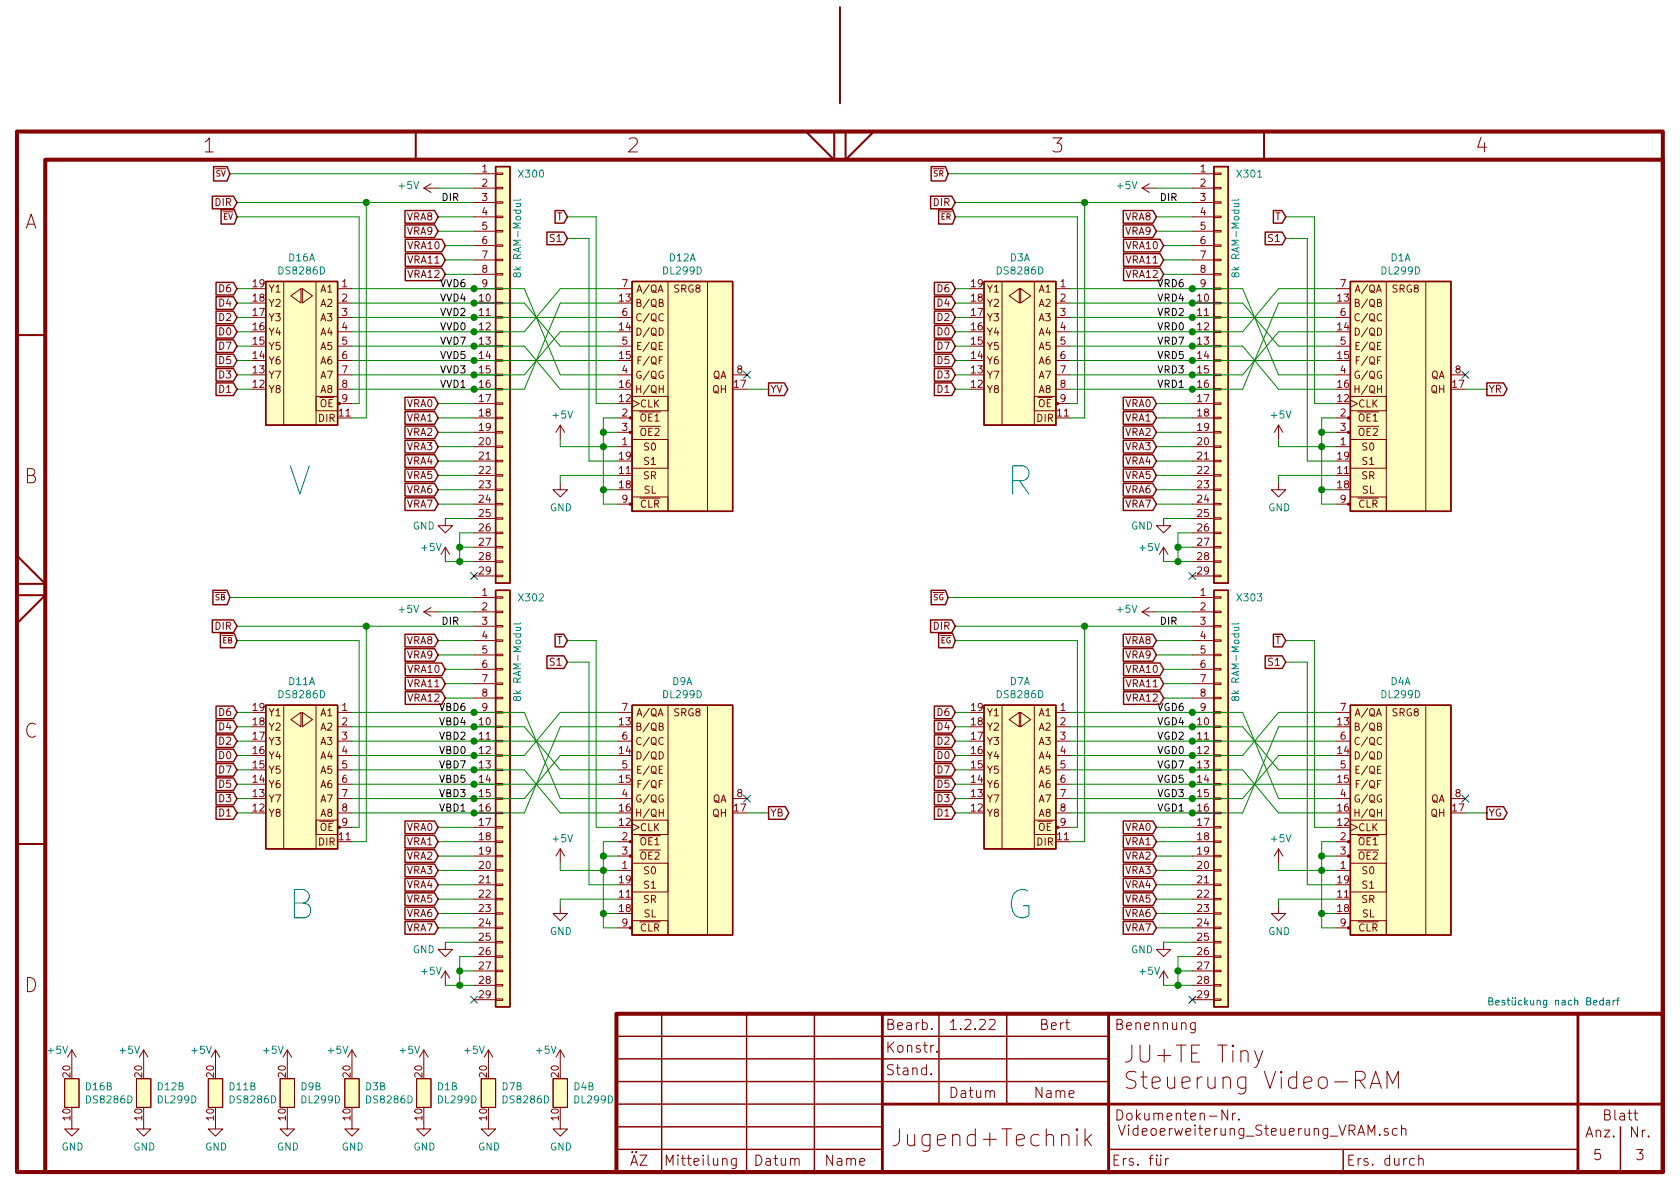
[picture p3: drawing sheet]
EESchema Schematic File Version 4
EELAYER 30 0
EELAYER END
$Descr A4 11693 8268
encoding utf-8
Sheet 3 5
Title "JU+TE Tiny\\nSteuerung Video-RAM"
Date "1.2.22"
Rev "3"
Comp "Jugend+Technik"
Comment1 "Bert"
Comment2 ""
Comment3 ""
Comment4 ""
$EndDescr
$Comp
L power:GND #PWR0238
U 1 1
P 500 7800
F 0 "#PWR0238" H 500 7550 50  0001 C CNN
F 1 "GND" H 505 7627 50  0000 C CNN
F 2 "" H 500 7800 50  0001 C CNN
F 3 "" H 500 7800 50  0001 C CNN
	1    500  7800
	1    0    0    -1  
$EndComp
$Comp
L power:GND #PWR0241
U 1 1
P 1000 7800
F 0 "#PWR0241" H 1000 7550 50  0001 C CNN
F 1 "GND" H 1005 7627 50  0000 C CNN
F 2 "" H 1000 7800 50  0001 C CNN
F 3 "" H 1000 7800 50  0001 C CNN
	1    1000 7800
	1    0    0    -1  
$EndComp
$Comp
L RFT_Digitalschaltkreise:DS8286D D16
U 1 1
P 2100 2350
F 0 "D16" H 2100 2917 50  0000 C CNN
F 1 "DS8286D" H 2100 2826 50  0000 C CNN
F 2 "Package_DIP:DIP-20_W7.62mm_Socket" H 2200 2150 50  0001 C CNN
F 3 "https://www-user.tu-chemnitz.de/~heha/basteln/Konsumg%C3%BCter/DDR-Halbleiter/ds8286.gif" H 2200 2150 50  0001 C CNN
	1    2100 2350
	-1   0    0    -1  
$EndComp
$Comp
L RFT_Digitalschaltkreise:DS8286D D16
U 2 1
P 500 7600
F 0 "D16" H 588 7646 50  0000 L CNN
F 1 "DS8286D" H 588 7555 50  0000 L CNN
F 2 "Package_DIP:DIP-20_W7.62mm_Socket" H 600 7400 50  0001 C CNN
F 3 "https://www-user.tu-chemnitz.de/~heha/basteln/Konsumg%C3%BCter/DDR-Halbleiter/ds8286.gif" H 600 7400 50  0001 C CNN
	2    500  7600
	1    0    0    -1  
$EndComp
$Comp
L RFT_Digitalschaltkreise:DL299D D12
U 1 1
P 4750 2750
F 0 "D12" H 4750 3717 50  0000 C CNN
F 1 "DL299D" H 4750 3626 50  0000 C CNN
F 2 "Package_DIP:DIP-20_W7.62mm_Socket" H 4850 2550 50  0001 C CNN
F 3 "https://www-user.tu-chemnitz.de/~heha/basteln/Konsumg%C3%BCter/DDR-Halbleiter/g.cgi?173" H 4850 2550 50  0001 C CNN
	1    4750 2750
	1    0    0    -1  
$EndComp
$Comp
L RFT_Digitalschaltkreise:DL299D D12
U 2 1
P 1000 7600
F 0 "D12" H 1088 7646 50  0000 L CNN
F 1 "DL299D" H 1088 7555 50  0000 L CNN
F 2 "Package_DIP:DIP-20_W7.62mm_Socket" H 1100 7400 50  0001 C CNN
F 3 "https://www-user.tu-chemnitz.de/~heha/basteln/Konsumg%C3%BCter/DDR-Halbleiter/g.cgi?173" H 1100 7400 50  0001 C CNN
	2    1000 7600
	1    0    0    -1  
$EndComp
$Comp
L Connector_Generic:Conn_01x29 X300
U 1 1
P 3500 2600
F 0 "X300" H 3600 4000 50  0000 L CNN
F 1 "8k RAM-Modul" V 3600 3550 50  0000 C CNN
F 2 "Connector_PinSocket_2.54mm:PinSocket_1x29_P2.54mm_Vertical" H 3500 2600 50  0001 C CNN
F 3 "~" H 3500 2600 50  0001 C CNN
	1    3500 2600
	1    0    0    -1  
$EndComp
$Comp
L power:GND #PWR0247
U 1 1
P 1500 7800
F 0 "#PWR0247" H 1500 7550 50  0001 C CNN
F 1 "GND" H 1505 7627 50  0000 C CNN
F 2 "" H 1500 7800 50  0001 C CNN
F 3 "" H 1500 7800 50  0001 C CNN
	1    1500 7800
	1    0    0    -1  
$EndComp
$Comp
L power:GND #PWR0250
U 1 1
P 2000 7800
F 0 "#PWR0250" H 2000 7550 50  0001 C CNN
F 1 "GND" H 2005 7627 50  0000 C CNN
F 2 "" H 2000 7800 50  0001 C CNN
F 3 "" H 2000 7800 50  0001 C CNN
	1    2000 7800
	1    0    0    -1  
$EndComp
$Comp
L RFT_Digitalschaltkreise:DS8286D D11
U 1 1
P 2100 5300
F 0 "D11" H 2100 5867 50  0000 C CNN
F 1 "DS8286D" H 2100 5776 50  0000 C CNN
F 2 "Package_DIP:DIP-20_W7.62mm_Socket" H 2200 5100 50  0001 C CNN
F 3 "https://www-user.tu-chemnitz.de/~heha/basteln/Konsumg%C3%BCter/DDR-Halbleiter/ds8286.gif" H 2200 5100 50  0001 C CNN
	1    2100 5300
	-1   0    0    -1  
$EndComp
$Comp
L RFT_Digitalschaltkreise:DS8286D D11
U 2 1
P 1500 7600
F 0 "D11" H 1588 7646 50  0000 L CNN
F 1 "DS8286D" H 1588 7555 50  0000 L CNN
F 2 "Package_DIP:DIP-20_W7.62mm_Socket" H 1600 7400 50  0001 C CNN
F 3 "https://www-user.tu-chemnitz.de/~heha/basteln/Konsumg%C3%BCter/DDR-Halbleiter/ds8286.gif" H 1600 7400 50  0001 C CNN
	2    1500 7600
	1    0    0    -1  
$EndComp
$Comp
L RFT_Digitalschaltkreise:DL299D D9
U 1 1
P 4750 5700
F 0 "D9" H 4750 6667 50  0000 C CNN
F 1 "DL299D" H 4750 6576 50  0000 C CNN
F 2 "Package_DIP:DIP-20_W7.62mm_Socket" H 4850 5500 50  0001 C CNN
F 3 "https://www-user.tu-chemnitz.de/~heha/basteln/Konsumg%C3%BCter/DDR-Halbleiter/g.cgi?173" H 4850 5500 50  0001 C CNN
	1    4750 5700
	1    0    0    -1  
$EndComp
$Comp
L RFT_Digitalschaltkreise:DL299D D9
U 2 1
P 2000 7600
F 0 "D9" H 2088 7646 50  0000 L CNN
F 1 "DL299D" H 2088 7555 50  0000 L CNN
F 2 "Package_DIP:DIP-20_W7.62mm_Socket" H 2100 7400 50  0001 C CNN
F 3 "https://www-user.tu-chemnitz.de/~heha/basteln/Konsumg%C3%BCter/DDR-Halbleiter/g.cgi?173" H 2100 7400 50  0001 C CNN
	2    2000 7600
	1    0    0    -1  
$EndComp
Text Label 3250 5250 2    50   ~ 0
VBD0
Text Label 3250 5650 2    50   ~ 0
VBD1
Text Label 3250 5150 2    50   ~ 0
VBD2
Text Label 3250 5550 2    50   ~ 0
VBD3
Text Label 3250 5050 2    50   ~ 0
VBD4
Text Label 3250 5450 2    50   ~ 0
VBD5
Text Label 3250 4950 2    50   ~ 0
VBD6
Text Label 3250 5350 2    50   ~ 0
VBD7
$Comp
L Connector_Generic:Conn_01x29 X302
U 1 1
P 3500 5550
F 0 "X302" H 3600 6950 50  0000 L CNN
F 1 "8k RAM-Modul" V 3600 6500 50  0000 C CNN
F 2 "Connector_PinSocket_2.54mm:PinSocket_1x29_P2.54mm_Vertical" H 3500 5550 50  0001 C CNN
F 3 "~" H 3500 5550 50  0001 C CNN
	1    3500 5550
	1    0    0    -1  
$EndComp
Text GLabel 1650 4450 0    39   Input ~ 0
~EB
Text GLabel 1600 4150 0    39   Input ~ 0
~SB
Text GLabel 5350 5650 2    50   Output ~ 0
YB
$Comp
L power:GND #PWR0256
U 1 1
P 2450 7800
F 0 "#PWR0256" H 2450 7550 50  0001 C CNN
F 1 "GND" H 2455 7627 50  0000 C CNN
F 2 "" H 2450 7800 50  0001 C CNN
F 3 "" H 2450 7800 50  0001 C CNN
	1    2450 7800
	1    0    0    -1  
$EndComp
$Comp
L power:GND #PWR0259
U 1 1
P 2950 7800
F 0 "#PWR0259" H 2950 7550 50  0001 C CNN
F 1 "GND" H 2955 7627 50  0000 C CNN
F 2 "" H 2950 7800 50  0001 C CNN
F 3 "" H 2950 7800 50  0001 C CNN
	1    2950 7800
	1    0    0    -1  
$EndComp
$Comp
L RFT_Digitalschaltkreise:DS8286D D3
U 1 1
P 7100 2350
F 0 "D3" H 7100 2917 50  0000 C CNN
F 1 "DS8286D" H 7100 2826 50  0000 C CNN
F 2 "Package_DIP:DIP-20_W7.62mm_Socket" H 7200 2150 50  0001 C CNN
F 3 "https://www-user.tu-chemnitz.de/~heha/basteln/Konsumg%C3%BCter/DDR-Halbleiter/ds8286.gif" H 7200 2150 50  0001 C CNN
	1    7100 2350
	-1   0    0    -1  
$EndComp
$Comp
L RFT_Digitalschaltkreise:DS8286D D3
U 2 1
P 2450 7600
F 0 "D3" H 2538 7646 50  0000 L CNN
F 1 "DS8286D" H 2538 7555 50  0000 L CNN
F 2 "Package_DIP:DIP-20_W7.62mm_Socket" H 2550 7400 50  0001 C CNN
F 3 "https://www-user.tu-chemnitz.de/~heha/basteln/Konsumg%C3%BCter/DDR-Halbleiter/ds8286.gif" H 2550 7400 50  0001 C CNN
	2    2450 7600
	1    0    0    -1  
$EndComp
$Comp
L RFT_Digitalschaltkreise:DL299D D1
U 1 1
P 9750 2750
F 0 "D1" H 9750 3717 50  0000 C CNN
F 1 "DL299D" H 9750 3626 50  0000 C CNN
F 2 "Package_DIP:DIP-20_W7.62mm_Socket" H 9850 2550 50  0001 C CNN
F 3 "https://www-user.tu-chemnitz.de/~heha/basteln/Konsumg%C3%BCter/DDR-Halbleiter/g.cgi?173" H 9850 2550 50  0001 C CNN
	1    9750 2750
	1    0    0    -1  
$EndComp
$Comp
L RFT_Digitalschaltkreise:DL299D D1
U 2 1
P 2950 7600
F 0 "D1" H 3038 7646 50  0000 L CNN
F 1 "DL299D" H 3038 7555 50  0000 L CNN
F 2 "Package_DIP:DIP-20_W7.62mm_Socket" H 3050 7400 50  0001 C CNN
F 3 "https://www-user.tu-chemnitz.de/~heha/basteln/Konsumg%C3%BCter/DDR-Halbleiter/g.cgi?173" H 3050 7400 50  0001 C CNN
	2    2950 7600
	1    0    0    -1  
$EndComp
Text Label 8250 2700 2    50   ~ 0
VRD1
Text Label 8250 2200 2    50   ~ 0
VRD2
Text Label 8250 2600 2    50   ~ 0
VRD3
Text Label 8250 2100 2    50   ~ 0
VRD4
Text Label 8250 2500 2    50   ~ 0
VRD5
Text Label 8250 2000 2    50   ~ 0
VRD6
Text Label 8250 2400 2    50   ~ 0
VRD7
$Comp
L Connector_Generic:Conn_01x29 X301
U 1 1
P 8500 2600
F 0 "X301" H 8600 4000 50  0000 L CNN
F 1 "8k RAM-Modul" V 8600 3550 50  0000 C CNN
F 2 "Connector_PinSocket_2.54mm:PinSocket_1x29_P2.54mm_Vertical" H 8500 2600 50  0001 C CNN
F 3 "~" H 8500 2600 50  0001 C CNN
	1    8500 2600
	1    0    0    -1  
$EndComp
$Comp
L power:GND #PWR0265
U 1 1
P 3400 7800
F 0 "#PWR0265" H 3400 7550 50  0001 C CNN
F 1 "GND" H 3405 7627 50  0000 C CNN
F 2 "" H 3400 7800 50  0001 C CNN
F 3 "" H 3400 7800 50  0001 C CNN
	1    3400 7800
	1    0    0    -1  
$EndComp
$Comp
L power:GND #PWR0268
U 1 1
P 3900 7800
F 0 "#PWR0268" H 3900 7550 50  0001 C CNN
F 1 "GND" H 3905 7627 50  0000 C CNN
F 2 "" H 3900 7800 50  0001 C CNN
F 3 "" H 3900 7800 50  0001 C CNN
	1    3900 7800
	1    0    0    -1  
$EndComp
$Comp
L RFT_Digitalschaltkreise:DS8286D D7
U 1 1
P 7100 5300
F 0 "D7" H 7100 5867 50  0000 C CNN
F 1 "DS8286D" H 7100 5776 50  0000 C CNN
F 2 "Package_DIP:DIP-20_W7.62mm_Socket" H 7200 5100 50  0001 C CNN
F 3 "https://www-user.tu-chemnitz.de/~heha/basteln/Konsumg%C3%BCter/DDR-Halbleiter/ds8286.gif" H 7200 5100 50  0001 C CNN
	1    7100 5300
	-1   0    0    -1  
$EndComp
$Comp
L RFT_Digitalschaltkreise:DS8286D D7
U 2 1
P 3400 7600
F 0 "D7" H 3488 7646 50  0000 L CNN
F 1 "DS8286D" H 3488 7555 50  0000 L CNN
F 2 "Package_DIP:DIP-20_W7.62mm_Socket" H 3500 7400 50  0001 C CNN
F 3 "https://www-user.tu-chemnitz.de/~heha/basteln/Konsumg%C3%BCter/DDR-Halbleiter/ds8286.gif" H 3500 7400 50  0001 C CNN
	2    3400 7600
	1    0    0    -1  
$EndComp
$Comp
L RFT_Digitalschaltkreise:DL299D D4
U 1 1
P 9750 5700
F 0 "D4" H 9750 6667 50  0000 C CNN
F 1 "DL299D" H 9750 6576 50  0000 C CNN
F 2 "Package_DIP:DIP-20_W7.62mm_Socket" H 9850 5500 50  0001 C CNN
F 3 "https://www-user.tu-chemnitz.de/~heha/basteln/Konsumg%C3%BCter/DDR-Halbleiter/g.cgi?173" H 9850 5500 50  0001 C CNN
	1    9750 5700
	1    0    0    -1  
$EndComp
$Comp
L RFT_Digitalschaltkreise:DL299D D4
U 2 1
P 3900 7600
F 0 "D4" H 3988 7646 50  0000 L CNN
F 1 "DL299D" H 3988 7555 50  0000 L CNN
F 2 "Package_DIP:DIP-20_W7.62mm_Socket" H 4000 7400 50  0001 C CNN
F 3 "https://www-user.tu-chemnitz.de/~heha/basteln/Konsumg%C3%BCter/DDR-Halbleiter/g.cgi?173" H 4000 7400 50  0001 C CNN
	2    3900 7600
	1    0    0    -1  
$EndComp
$Comp
L Connector_Generic:Conn_01x29 X303
U 1 1
P 8500 5550
F 0 "X303" H 8600 6950 50  0000 L CNN
F 1 "8k RAM-Modul" V 8600 6500 50  0000 C CNN
F 2 "Connector_PinSocket_2.54mm:PinSocket_1x29_P2.54mm_Vertical" H 8500 5550 50  0001 C CNN
F 3 "~" H 8500 5550 50  0001 C CNN
	1    8500 5550
	1    0    0    -1  
$EndComp
Text Notes 2000 6400 0    197  ~ 0
B
Text Notes 7000 6400 0    197  ~ 0
G
Text Notes 7000 3450 0    197  ~ 0
R
Text Label 8250 2300 2    50   ~ 0
VRD0
Wire Wire Line
	1650 2700 1750 2700
Connection ~ 4200 3100
$Comp
L power:GND #PWR0102
U 1 1
P 3900 3350
F 0 "#PWR0102" H 3900 3100 50  0001 C CNN
F 1 "GND" H 3905 3177 50  0000 C CNN
F 2 "" H 3900 3350 50  0001 C CNN
F 3 "" H 3900 3350 50  0001 C CNN
	1    3900 3350
	1    0    0    -1  
$EndComp
Wire Wire Line
	3900 3050 3900 3100
Wire Wire Line
	3900 3100 4200 3100
Wire Wire Line
	3900 3300 3900 3350
Wire Wire Line
	3300 3900 3200 3900
Wire Wire Line
	3100 3600 3300 3600
Text Label 3250 2300 2    50   ~ 0
VVD0
Text Label 3250 2700 2    50   ~ 0
VVD1
Text Label 3250 2200 2    50   ~ 0
VVD2
Text Label 3250 2600 2    50   ~ 0
VVD3
Text Label 3250 2100 2    50   ~ 0
VVD4
Text Label 3250 2500 2    50   ~ 0
VVD5
Text Label 3250 2000 2    50   ~ 0
VVD6
Text Label 3250 2400 2    50   ~ 0
VVD7
NoConn ~ 3300 4000
Wire Wire Line
	3300 3700 3200 3700
Wire Wire Line
	3200 3700 3200 3800
Connection ~ 3200 3900
Wire Wire Line
	3300 3800 3200 3800
Connection ~ 3200 3800
Wire Wire Line
	3200 3800 3200 3900
Wire Wire Line
	2500 2800 2450 2800
Wire Wire Line
	2450 2900 2550 2900
Wire Wire Line
	3050 1300 3300 1300
NoConn ~ 5200 2600
Text GLabel 3950 1650 0    50   Input ~ 0
S1
$Comp
L power:GND #PWR0104
U 1 1
P 3100 3600
F 0 "#PWR0104" H 3100 3350 50  0001 C CNN
F 1 "GND" H 3250 3550 50  0000 C CNN
F 2 "" H 3100 3600 50  0001 C CNN
F 3 "" H 3100 3600 50  0001 C CNN
	1    3100 3600
	-1   0    0    -1  
$EndComp
Text GLabel 1650 2700 0    50   Input ~ 0
D1
Text GLabel 1650 2600 0    50   Input ~ 0
D3
Text GLabel 1650 2300 0    50   Input ~ 0
D0
Text GLabel 1650 2200 0    50   Input ~ 0
D2
Text GLabel 1650 2100 0    50   Input ~ 0
D4
Text GLabel 1650 2000 0    50   Input ~ 0
D6
Text GLabel 1650 2500 0    50   Input ~ 0
D5
Text GLabel 1650 2400 0    50   Input ~ 0
D7
Wire Wire Line
	1650 2600 1750 2600
Wire Wire Line
	1650 2500 1750 2500
Wire Wire Line
	1650 2400 1750 2400
Wire Wire Line
	1650 2300 1750 2300
Wire Wire Line
	1750 2200 1650 2200
Wire Wire Line
	1650 2100 1750 2100
Wire Wire Line
	1650 2000 1750 2000
Text GLabel 1650 1500 0    39   Input ~ 0
~EV
Wire Wire Line
	1650 1500 2500 1500
Wire Wire Line
	2500 1500 2500 2800
Text GLabel 3050 3500 0    50   Input ~ 0
VRA7
Text GLabel 3050 3400 0    50   Input ~ 0
VRA6
Text GLabel 3050 3300 0    50   Input ~ 0
VRA5
Text GLabel 3050 3200 0    50   Input ~ 0
VRA4
Text GLabel 3050 3100 0    50   Input ~ 0
VRA3
Text GLabel 3050 3000 0    50   Input ~ 0
VRA2
Text GLabel 3050 2900 0    50   Input ~ 0
VRA1
Text GLabel 3050 2800 0    50   Input ~ 0
VRA0
Wire Wire Line
	3050 2800 3300 2800
Wire Wire Line
	3300 2900 3050 2900
Wire Wire Line
	3050 3000 3300 3000
Wire Wire Line
	3300 3300 3050 3300
Wire Wire Line
	3050 3400 3300 3400
Wire Wire Line
	3300 3500 3050 3500
Text GLabel 3100 1900 0    50   Input ~ 0
VRA12
Text GLabel 3100 1800 0    50   Input ~ 0
VRA11
Text GLabel 3100 1700 0    50   Input ~ 0
VRA10
Text GLabel 3050 1600 0    50   Input ~ 0
VRA9
Text GLabel 3050 1500 0    50   Input ~ 0
VRA8
Wire Wire Line
	3100 1900 3300 1900
Wire Wire Line
	3100 1700 3300 1700
Wire Wire Line
	3300 1600 3050 1600
Wire Wire Line
	3050 1500 3300 1500
Text GLabel 1600 1200 0    39   Input ~ 0
~SV
Text GLabel 1650 1400 0    50   Input ~ 0
DIR
Wire Wire Line
	1650 1400 2550 1400
Wire Wire Line
	3100 3900 3200 3900
Wire Wire Line
	3100 1800 3300 1800
Text Label 3200 1400 2    50   ~ 0
DIR
Text GLabel 5350 2700 2    50   Output ~ 0
YV
Wire Wire Line
	2550 1400 3300 1400
Text Notes 2000 3450 0    197  ~ 0
V
Wire Wire Line
	3300 3100 3050 3100
Wire Wire Line
	4200 2900 4200 3000
Wire Wire Line
	4200 3000 4200 3100
Connection ~ 4200 3000
Wire Wire Line
	4200 3100 4200 3400
Wire Wire Line
	4200 3400 4200 3500
Connection ~ 4200 3400
Wire Wire Line
	5200 2700 5350 2700
Wire Wire Line
	3050 3200 3300 3200
Wire Wire Line
	4300 2900 4200 2900
Wire Wire Line
	4200 3100 4300 3100
Wire Wire Line
	4300 3000 4200 3000
Wire Wire Line
	4200 3400 4300 3400
Wire Wire Line
	4200 3500 4300 3500
Wire Wire Line
	4300 3300 3900 3300
Wire Wire Line
	3900 2000 4300 2000
Wire Wire Line
	3900 2100 4300 2100
Wire Wire Line
	3900 2300 4300 2300
Wire Wire Line
	3900 2400 4300 2400
Wire Wire Line
	3900 2700 4300 2700
Wire Wire Line
	3900 2600 4300 2600
Wire Wire Line
	4150 2800 4300 2800
Connection ~ 2550 1400
Wire Wire Line
	2550 1400 2550 2900
Text GLabel 3950 1500 0    50   Input ~ 0
T
Wire Wire Line
	3950 1500 4150 1500
Wire Wire Line
	4100 3200 4100 1650
Wire Wire Line
	4100 1650 3950 1650
Wire Wire Line
	4100 3200 4300 3200
Connection ~ 3300 2100
Wire Wire Line
	3300 2100 3650 2100
Connection ~ 3300 2200
Connection ~ 3300 2300
Wire Wire Line
	3300 2300 3650 2300
Connection ~ 3300 2400
Wire Wire Line
	3300 2400 3650 2400
Connection ~ 3300 2500
Wire Wire Line
	3300 2700 3650 2700
Connection ~ 3300 2000
Wire Wire Line
	3300 2000 3650 2000
Wire Wire Line
	1600 1200 3300 1200
Wire Wire Line
	4150 2800 4150 1500
Wire Wire Line
	1650 5650 1750 5650
Connection ~ 4200 6050
$Comp
L power:GND #PWR0107
U 1 1
P 3900 6300
F 0 "#PWR0107" H 3900 6050 50  0001 C CNN
F 1 "GND" H 3905 6127 50  0000 C CNN
F 2 "" H 3900 6300 50  0001 C CNN
F 3 "" H 3900 6300 50  0001 C CNN
	1    3900 6300
	1    0    0    -1  
$EndComp
Wire Wire Line
	3900 6000 3900 6050
Wire Wire Line
	3900 6050 4200 6050
Wire Wire Line
	3900 6250 3900 6300
Wire Wire Line
	3300 6850 3200 6850
Wire Wire Line
	3100 6550 3300 6550
NoConn ~ 3300 6950
Wire Wire Line
	3300 6650 3200 6650
Wire Wire Line
	3200 6650 3200 6750
Connection ~ 3200 6850
Wire Wire Line
	3300 6750 3200 6750
Connection ~ 3200 6750
Wire Wire Line
	3200 6750 3200 6850
Wire Wire Line
	2500 5750 2450 5750
Wire Wire Line
	2450 5850 2550 5850
Wire Wire Line
	3050 4250 3300 4250
NoConn ~ 5200 5550
Text GLabel 3950 4600 0    50   Input ~ 0
S1
$Comp
L power:GND #PWR0109
U 1 1
P 3100 6550
F 0 "#PWR0109" H 3100 6300 50  0001 C CNN
F 1 "GND" H 3250 6500 50  0000 C CNN
F 2 "" H 3100 6550 50  0001 C CNN
F 3 "" H 3100 6550 50  0001 C CNN
	1    3100 6550
	-1   0    0    -1  
$EndComp
Text GLabel 1650 5650 0    50   Input ~ 0
D1
Text GLabel 1650 5550 0    50   Input ~ 0
D3
Text GLabel 1650 5250 0    50   Input ~ 0
D0
Text GLabel 1650 5150 0    50   Input ~ 0
D2
Text GLabel 1650 5050 0    50   Input ~ 0
D4
Text GLabel 1650 4950 0    50   Input ~ 0
D6
Text GLabel 1650 5450 0    50   Input ~ 0
D5
Text GLabel 1650 5350 0    50   Input ~ 0
D7
Wire Wire Line
	1650 5550 1750 5550
Wire Wire Line
	1650 5450 1750 5450
Wire Wire Line
	1650 5350 1750 5350
Wire Wire Line
	1650 5250 1750 5250
Wire Wire Line
	1750 5150 1650 5150
Wire Wire Line
	1650 5050 1750 5050
Wire Wire Line
	1650 4950 1750 4950
Wire Wire Line
	1650 4450 2500 4450
Wire Wire Line
	2500 4450 2500 5750
Text GLabel 3050 6450 0    50   Input ~ 0
VRA7
Text GLabel 3050 6350 0    50   Input ~ 0
VRA6
Text GLabel 3050 6250 0    50   Input ~ 0
VRA5
Text GLabel 3050 6150 0    50   Input ~ 0
VRA4
Text GLabel 3050 6050 0    50   Input ~ 0
VRA3
Text GLabel 3050 5950 0    50   Input ~ 0
VRA2
Text GLabel 3050 5850 0    50   Input ~ 0
VRA1
Text GLabel 3050 5750 0    50   Input ~ 0
VRA0
Wire Wire Line
	3050 5750 3300 5750
Wire Wire Line
	3300 5850 3050 5850
Wire Wire Line
	3050 5950 3300 5950
Wire Wire Line
	3300 6250 3050 6250
Wire Wire Line
	3050 6350 3300 6350
Wire Wire Line
	3300 6450 3050 6450
Text GLabel 3100 4850 0    50   Input ~ 0
VRA12
Text GLabel 3100 4750 0    50   Input ~ 0
VRA11
Text GLabel 3100 4650 0    50   Input ~ 0
VRA10
Text GLabel 3050 4550 0    50   Input ~ 0
VRA9
Text GLabel 3050 4450 0    50   Input ~ 0
VRA8
Wire Wire Line
	3100 4850 3300 4850
Wire Wire Line
	3100 4650 3300 4650
Wire Wire Line
	3300 4550 3050 4550
Wire Wire Line
	3050 4450 3300 4450
Text GLabel 1650 4350 0    50   Input ~ 0
DIR
Wire Wire Line
	1650 4350 2550 4350
Wire Wire Line
	3100 6850 3200 6850
Wire Wire Line
	3100 4750 3300 4750
Text Label 3200 4350 2    50   ~ 0
DIR
Wire Wire Line
	2550 4350 3300 4350
Wire Wire Line
	3300 6050 3050 6050
Wire Wire Line
	4200 5850 4200 5950
Wire Wire Line
	4200 5950 4200 6050
Connection ~ 4200 5950
Wire Wire Line
	4200 6050 4200 6350
Wire Wire Line
	4200 6350 4200 6450
Connection ~ 4200 6350
Wire Wire Line
	5200 5650 5350 5650
Wire Wire Line
	3050 6150 3300 6150
Wire Wire Line
	4300 5850 4200 5850
Wire Wire Line
	4200 6050 4300 6050
Wire Wire Line
	4300 5950 4200 5950
Wire Wire Line
	4200 6350 4300 6350
Wire Wire Line
	4200 6450 4300 6450
Wire Wire Line
	4300 6250 3900 6250
Wire Wire Line
	3900 4950 4300 4950
Wire Wire Line
	3900 5050 4300 5050
Wire Wire Line
	3900 5250 4300 5250
Wire Wire Line
	3900 5350 4300 5350
Wire Wire Line
	3900 5650 4300 5650
Wire Wire Line
	3900 5550 4300 5550
Wire Wire Line
	4150 5750 4300 5750
Connection ~ 2550 4350
Wire Wire Line
	2550 4350 2550 5850
Text GLabel 3950 4450 0    50   Input ~ 0
T
Wire Wire Line
	3950 4450 4150 4450
Wire Wire Line
	4100 6150 4100 4600
Wire Wire Line
	4100 4600 3950 4600
Wire Wire Line
	4100 6150 4300 6150
Wire Wire Line
	1600 4150 3300 4150
Wire Wire Line
	4150 5750 4150 4450
Connection ~ 3300 5050
Wire Wire Line
	3300 5050 3650 5050
Connection ~ 3300 5150
Connection ~ 3300 5250
Wire Wire Line
	3300 5250 3650 5250
Connection ~ 3300 5350
Wire Wire Line
	3300 5350 3650 5350
Connection ~ 3300 5450
Connection ~ 3300 5550
Wire Wire Line
	3300 5550 3650 5550
Connection ~ 3300 5650
Wire Wire Line
	3300 5650 3650 5650
Connection ~ 3300 4950
Wire Wire Line
	3300 4950 3650 4950
Text GLabel 6650 4450 0    39   Input ~ 0
~EG
Text GLabel 6600 4150 0    39   Input ~ 0
~SG
Text GLabel 10350 5650 2    50   Output ~ 0
YG
Wire Wire Line
	6650 5650 6750 5650
Connection ~ 9200 6050
$Comp
L power:GND #PWR0112
U 1 1
P 8900 6300
F 0 "#PWR0112" H 8900 6050 50  0001 C CNN
F 1 "GND" H 8905 6127 50  0000 C CNN
F 2 "" H 8900 6300 50  0001 C CNN
F 3 "" H 8900 6300 50  0001 C CNN
	1    8900 6300
	1    0    0    -1  
$EndComp
Wire Wire Line
	8900 6000 8900 6050
Wire Wire Line
	8900 6050 9200 6050
Wire Wire Line
	8900 6250 8900 6300
Wire Wire Line
	8300 6850 8200 6850
Wire Wire Line
	8100 6550 8300 6550
NoConn ~ 8300 6950
Wire Wire Line
	8300 6650 8200 6650
Wire Wire Line
	8200 6650 8200 6750
Connection ~ 8200 6850
Wire Wire Line
	8300 6750 8200 6750
Connection ~ 8200 6750
Wire Wire Line
	8200 6750 8200 6850
Wire Wire Line
	7500 5750 7450 5750
Wire Wire Line
	7450 5850 7550 5850
Wire Wire Line
	8050 4250 8300 4250
NoConn ~ 10200 5550
Text GLabel 8950 4600 0    50   Input ~ 0
S1
$Comp
L power:GND #PWR0114
U 1 1
P 8100 6550
F 0 "#PWR0114" H 8100 6300 50  0001 C CNN
F 1 "GND" H 8250 6500 50  0000 C CNN
F 2 "" H 8100 6550 50  0001 C CNN
F 3 "" H 8100 6550 50  0001 C CNN
	1    8100 6550
	-1   0    0    -1  
$EndComp
Text GLabel 6650 5650 0    50   Input ~ 0
D1
Text GLabel 6650 5550 0    50   Input ~ 0
D3
Text GLabel 6650 5250 0    50   Input ~ 0
D0
Text GLabel 6650 5150 0    50   Input ~ 0
D2
Text GLabel 6650 5050 0    50   Input ~ 0
D4
Text GLabel 6650 4950 0    50   Input ~ 0
D6
Text GLabel 6650 5450 0    50   Input ~ 0
D5
Text GLabel 6650 5350 0    50   Input ~ 0
D7
Wire Wire Line
	6650 5550 6750 5550
Wire Wire Line
	6650 5450 6750 5450
Wire Wire Line
	6650 5350 6750 5350
Wire Wire Line
	6650 5250 6750 5250
Wire Wire Line
	6750 5150 6650 5150
Wire Wire Line
	6650 5050 6750 5050
Wire Wire Line
	6650 4950 6750 4950
Wire Wire Line
	6650 4450 7500 4450
Wire Wire Line
	7500 4450 7500 5750
Text GLabel 8050 6450 0    50   Input ~ 0
VRA7
Text GLabel 8050 6350 0    50   Input ~ 0
VRA6
Text GLabel 8050 6250 0    50   Input ~ 0
VRA5
Text GLabel 8050 6150 0    50   Input ~ 0
VRA4
Text GLabel 8050 6050 0    50   Input ~ 0
VRA3
Text GLabel 8050 5950 0    50   Input ~ 0
VRA2
Text GLabel 8050 5850 0    50   Input ~ 0
VRA1
Text GLabel 8050 5750 0    50   Input ~ 0
VRA0
Wire Wire Line
	8050 5750 8300 5750
Wire Wire Line
	8300 5850 8050 5850
Wire Wire Line
	8050 5950 8300 5950
Wire Wire Line
	8300 6250 8050 6250
Wire Wire Line
	8050 6350 8300 6350
Wire Wire Line
	8300 6450 8050 6450
Text GLabel 8100 4850 0    50   Input ~ 0
VRA12
Text GLabel 8100 4750 0    50   Input ~ 0
VRA11
Text GLabel 8100 4650 0    50   Input ~ 0
VRA10
Text GLabel 8050 4550 0    50   Input ~ 0
VRA9
Text GLabel 8050 4450 0    50   Input ~ 0
VRA8
Wire Wire Line
	8100 4850 8300 4850
Wire Wire Line
	8100 4650 8300 4650
Wire Wire Line
	8300 4550 8050 4550
Wire Wire Line
	8050 4450 8300 4450
Text GLabel 6650 4350 0    50   Input ~ 0
DIR
Wire Wire Line
	6650 4350 7550 4350
Wire Wire Line
	8100 6850 8200 6850
Wire Wire Line
	8100 4750 8300 4750
Text Label 8200 4350 2    50   ~ 0
DIR
Wire Wire Line
	7550 4350 8300 4350
Wire Wire Line
	8300 6050 8050 6050
Wire Wire Line
	9200 5850 9200 5950
Wire Wire Line
	9200 5950 9200 6050
Connection ~ 9200 5950
Wire Wire Line
	9200 6050 9200 6350
Wire Wire Line
	9200 6350 9200 6450
Connection ~ 9200 6350
Wire Wire Line
	10200 5650 10350 5650
Wire Wire Line
	8050 6150 8300 6150
Wire Wire Line
	9300 5850 9200 5850
Wire Wire Line
	9200 6050 9300 6050
Wire Wire Line
	9300 5950 9200 5950
Wire Wire Line
	9200 6350 9300 6350
Wire Wire Line
	9200 6450 9300 6450
Wire Wire Line
	9300 6250 8900 6250
Wire Wire Line
	8900 4950 9300 4950
Wire Wire Line
	8900 5050 9300 5050
Wire Wire Line
	8900 5250 9300 5250
Wire Wire Line
	8900 5350 9300 5350
Wire Wire Line
	8900 5650 9300 5650
Wire Wire Line
	8900 5550 9300 5550
Wire Wire Line
	9150 5750 9300 5750
Connection ~ 7550 4350
Wire Wire Line
	7550 4350 7550 5850
Text GLabel 8950 4450 0    50   Input ~ 0
T
Wire Wire Line
	8950 4450 9150 4450
Wire Wire Line
	9100 6150 9100 4600
Wire Wire Line
	9100 4600 8950 4600
Wire Wire Line
	9100 6150 9300 6150
Wire Wire Line
	6600 4150 8300 4150
Wire Wire Line
	9150 5750 9150 4450
Connection ~ 8300 5050
Wire Wire Line
	8300 5050 8650 5050
Connection ~ 8300 5150
Connection ~ 8300 5250
Wire Wire Line
	8300 5250 8650 5250
Connection ~ 8300 5350
Wire Wire Line
	8300 5350 8650 5350
Connection ~ 8300 5550
Wire Wire Line
	8300 5550 8650 5550
Connection ~ 8300 5650
Wire Wire Line
	8300 5650 8650 5650
Connection ~ 8300 4950
Wire Wire Line
	8300 4950 8650 4950
Text Label 8250 5350 2    50   ~ 0
VGD7
Text Label 8250 4950 2    50   ~ 0
VGD6
Text Label 8250 5450 2    50   ~ 0
VGD5
Text Label 8250 5050 2    50   ~ 0
VGD4
Text Label 8250 5550 2    50   ~ 0
VGD3
Text Label 8250 5150 2    50   ~ 0
VGD2
Text Label 8250 5650 2    50   ~ 0
VGD1
Text Label 8250 5250 2    50   ~ 0
VGD0
Text GLabel 6650 1500 0    39   Input ~ 0
~ER
Text GLabel 10350 2700 2    50   Output ~ 0
YR
Wire Wire Line
	6650 2700 6750 2700
Connection ~ 9200 3100
$Comp
L power:GND #PWR0117
U 1 1
P 8900 3350
F 0 "#PWR0117" H 8900 3100 50  0001 C CNN
F 1 "GND" H 8905 3177 50  0000 C CNN
F 2 "" H 8900 3350 50  0001 C CNN
F 3 "" H 8900 3350 50  0001 C CNN
	1    8900 3350
	1    0    0    -1  
$EndComp
Wire Wire Line
	8900 3050 8900 3100
Wire Wire Line
	8900 3100 9200 3100
Wire Wire Line
	8900 3300 8900 3350
Wire Wire Line
	8300 3900 8200 3900
Wire Wire Line
	8100 3600 8300 3600
NoConn ~ 8300 4000
Wire Wire Line
	8300 3700 8200 3700
Wire Wire Line
	8200 3700 8200 3800
Connection ~ 8200 3900
Wire Wire Line
	8300 3800 8200 3800
Connection ~ 8200 3800
Wire Wire Line
	8200 3800 8200 3900
Wire Wire Line
	7500 2800 7450 2800
Wire Wire Line
	7450 2900 7550 2900
Wire Wire Line
	8050 1300 8300 1300
NoConn ~ 10200 2600
Text GLabel 8950 1650 0    50   Input ~ 0
S1
$Comp
L power:GND #PWR0119
U 1 1
P 8100 3600
F 0 "#PWR0119" H 8100 3350 50  0001 C CNN
F 1 "GND" H 8250 3550 50  0000 C CNN
F 2 "" H 8100 3600 50  0001 C CNN
F 3 "" H 8100 3600 50  0001 C CNN
	1    8100 3600
	-1   0    0    -1  
$EndComp
Text GLabel 6650 2700 0    50   Input ~ 0
D1
Text GLabel 6650 2600 0    50   Input ~ 0
D3
Text GLabel 6650 2300 0    50   Input ~ 0
D0
Text GLabel 6650 2200 0    50   Input ~ 0
D2
Text GLabel 6650 2100 0    50   Input ~ 0
D4
Text GLabel 6650 2000 0    50   Input ~ 0
D6
Text GLabel 6650 2500 0    50   Input ~ 0
D5
Text GLabel 6650 2400 0    50   Input ~ 0
D7
Wire Wire Line
	6650 2600 6750 2600
Wire Wire Line
	6650 2500 6750 2500
Wire Wire Line
	6650 2400 6750 2400
Wire Wire Line
	6650 2300 6750 2300
Wire Wire Line
	6750 2200 6650 2200
Wire Wire Line
	6650 2100 6750 2100
Wire Wire Line
	6650 2000 6750 2000
Wire Wire Line
	6650 1500 7500 1500
Wire Wire Line
	7500 1500 7500 2800
Text GLabel 8050 3500 0    50   Input ~ 0
VRA7
Text GLabel 8050 3400 0    50   Input ~ 0
VRA6
Text GLabel 8050 3300 0    50   Input ~ 0
VRA5
Text GLabel 8050 3200 0    50   Input ~ 0
VRA4
Text GLabel 8050 3100 0    50   Input ~ 0
VRA3
Text GLabel 8050 3000 0    50   Input ~ 0
VRA2
Text GLabel 8050 2900 0    50   Input ~ 0
VRA1
Text GLabel 8050 2800 0    50   Input ~ 0
VRA0
Wire Wire Line
	8050 2800 8300 2800
Wire Wire Line
	8300 2900 8050 2900
Wire Wire Line
	8050 3000 8300 3000
Wire Wire Line
	8300 3300 8050 3300
Wire Wire Line
	8050 3400 8300 3400
Wire Wire Line
	8300 3500 8050 3500
Text GLabel 8100 1900 0    50   Input ~ 0
VRA12
Text GLabel 8100 1800 0    50   Input ~ 0
VRA11
Text GLabel 8100 1700 0    50   Input ~ 0
VRA10
Text GLabel 8050 1600 0    50   Input ~ 0
VRA9
Text GLabel 8050 1500 0    50   Input ~ 0
VRA8
Wire Wire Line
	8100 1900 8300 1900
Wire Wire Line
	8100 1700 8300 1700
Wire Wire Line
	8300 1600 8050 1600
Wire Wire Line
	8050 1500 8300 1500
Text GLabel 6650 1400 0    50   Input ~ 0
DIR
Wire Wire Line
	6650 1400 7550 1400
Wire Wire Line
	8100 3900 8200 3900
Wire Wire Line
	8100 1800 8300 1800
Text Label 8200 1400 2    50   ~ 0
DIR
Wire Wire Line
	7550 1400 8300 1400
Wire Wire Line
	8300 3100 8050 3100
Wire Wire Line
	9200 2900 9200 3000
Wire Wire Line
	9200 3000 9200 3100
Connection ~ 9200 3000
Wire Wire Line
	9200 3100 9200 3400
Wire Wire Line
	9200 3400 9200 3500
Connection ~ 9200 3400
Wire Wire Line
	10200 2700 10350 2700
Wire Wire Line
	8050 3200 8300 3200
Wire Wire Line
	9300 2900 9200 2900
Wire Wire Line
	9200 3100 9300 3100
Wire Wire Line
	9300 3000 9200 3000
Wire Wire Line
	9200 3400 9300 3400
Wire Wire Line
	9200 3500 9300 3500
Wire Wire Line
	9300 3300 8900 3300
Wire Wire Line
	8900 2000 9300 2000
Wire Wire Line
	8900 2100 9300 2100
Wire Wire Line
	8900 2300 9300 2300
Wire Wire Line
	8900 2400 9300 2400
Wire Wire Line
	8900 2700 9300 2700
Wire Wire Line
	8900 2600 9300 2600
Wire Wire Line
	9150 2800 9300 2800
Connection ~ 7550 1400
Wire Wire Line
	7550 1400 7550 2900
Text GLabel 8950 1500 0    50   Input ~ 0
T
Wire Wire Line
	8950 1500 9150 1500
Wire Wire Line
	9100 3200 9100 1650
Wire Wire Line
	9100 1650 8950 1650
Wire Wire Line
	9100 3200 9300 3200
Wire Wire Line
	6600 1200 8300 1200
Wire Wire Line
	9150 2800 9150 1500
Text GLabel 6600 1200 0    39   Input ~ 0
~SR
Connection ~ 8300 2100
Wire Wire Line
	8300 2100 8650 2100
Connection ~ 8300 2300
Wire Wire Line
	8300 2300 8650 2300
Connection ~ 8300 2400
Wire Wire Line
	8300 2400 8650 2400
Connection ~ 8300 2500
Connection ~ 8300 2600
Wire Wire Line
	8300 2600 8650 2600
Connection ~ 8300 2700
Wire Wire Line
	8300 2700 8650 2700
Connection ~ 8300 2000
Wire Wire Line
	8300 2000 8650 2000
Text Notes 10350 7000 0    50   ~ 0
Bestückung nach Bedarf
Connection ~ 3300 2700
Wire Wire Line
	2450 2700 3300 2700
Wire Wire Line
	2450 2600 3300 2600
Wire Wire Line
	2450 2400 3300 2400
Wire Wire Line
	2450 2000 3300 2000
Wire Wire Line
	2450 2100 3300 2100
Wire Wire Line
	2450 2300 3300 2300
Wire Wire Line
	2450 2200 3300 2200
Wire Wire Line
	2450 2500 3300 2500
Wire Wire Line
	3300 2600 3650 2600
Connection ~ 3300 2600
Wire Wire Line
	3650 2300 3900 2000
Wire Wire Line
	3650 2700 3900 2100
Wire Wire Line
	3300 2200 4300 2200
Wire Wire Line
	3650 2600 3900 2300
Wire Wire Line
	3650 2100 3900 2400
Wire Wire Line
	3300 2500 4300 2500
Wire Wire Line
	3650 2000 3900 2600
Wire Wire Line
	3650 2400 3900 2700
Wire Wire Line
	8650 2300 8900 2000
Wire Wire Line
	8650 2700 8900 2100
Wire Wire Line
	8650 2600 8900 2300
Wire Wire Line
	8650 2100 8900 2400
Wire Wire Line
	8650 2000 8900 2600
Wire Wire Line
	8650 2400 8900 2700
Wire Wire Line
	8300 2500 9300 2500
Connection ~ 8300 2200
Wire Wire Line
	8300 2200 9300 2200
Wire Wire Line
	7450 2600 8300 2600
Wire Wire Line
	7450 2100 8300 2100
Wire Wire Line
	7450 2700 8300 2700
Wire Wire Line
	7450 2000 8300 2000
Wire Wire Line
	7450 2200 8300 2200
Wire Wire Line
	7450 2300 8300 2300
Wire Wire Line
	7450 2400 8300 2400
Wire Wire Line
	7450 2500 8300 2500
Wire Wire Line
	7450 5550 8300 5550
Wire Wire Line
	7450 5050 8300 5050
Wire Wire Line
	7450 5650 8300 5650
Wire Wire Line
	7450 4950 8300 4950
Wire Wire Line
	7450 5150 8300 5150
Wire Wire Line
	7450 5250 8300 5250
Wire Wire Line
	7450 5350 8300 5350
Wire Wire Line
	7450 5450 8300 5450
Wire Wire Line
	2450 5550 3300 5550
Wire Wire Line
	2450 5050 3300 5050
Wire Wire Line
	2450 5650 3300 5650
Wire Wire Line
	2450 4950 3300 4950
Wire Wire Line
	2450 5150 3300 5150
Wire Wire Line
	2450 5250 3300 5250
Wire Wire Line
	2450 5350 3300 5350
Wire Wire Line
	2450 5450 3300 5450
Wire Wire Line
	3650 5250 3900 4950
Wire Wire Line
	3650 5650 3900 5050
Wire Wire Line
	3650 5550 3900 5250
Wire Wire Line
	3650 5050 3900 5350
Wire Wire Line
	3650 4950 3900 5550
Wire Wire Line
	3650 5350 3900 5650
Wire Wire Line
	8650 5250 8900 4950
Wire Wire Line
	8650 5650 8900 5050
Wire Wire Line
	8650 5550 8900 5250
Wire Wire Line
	8650 5050 8900 5350
Wire Wire Line
	8650 4950 8900 5550
Wire Wire Line
	8650 5350 8900 5650
Wire Wire Line
	3300 5150 4300 5150
Wire Wire Line
	3300 5450 4300 5450
Wire Wire Line
	8300 5150 9300 5150
Connection ~ 8300 5450
Wire Wire Line
	8300 5450 9300 5450
$Comp
L power:+5V #PWR0135
U 1 1
P 8050 4250
F 0 "#PWR0135" H 8050 4100 50  0001 C CNN
F 1 "+5V" V 8065 4378 50  0000 L CNN
F 2 "" H 8050 4250 50  0001 C CNN
F 3 "" H 8050 4250 50  0001 C CNN
	1    8050 4250
	0    -1   -1   0   
$EndComp
$Comp
L power:+5V #PWR0136
U 1 1
P 8100 3900
F 0 "#PWR0136" H 8100 3750 50  0001 C CNN
F 1 "+5V" H 8000 4000 50  0000 C CNN
F 2 "" H 8100 3900 50  0001 C CNN
F 3 "" H 8100 3900 50  0001 C CNN
	1    8100 3900
	1    0    0    -1  
$EndComp
$Comp
L power:+5V #PWR0137
U 1 1
P 8900 3050
F 0 "#PWR0137" H 8900 2900 50  0001 C CNN
F 1 "+5V" H 8915 3223 50  0000 C CNN
F 2 "" H 8900 3050 50  0001 C CNN
F 3 "" H 8900 3050 50  0001 C CNN
	1    8900 3050
	1    0    0    -1  
$EndComp
$Comp
L power:+5V #PWR0138
U 1 1
P 8050 1300
F 0 "#PWR0138" H 8050 1150 50  0001 C CNN
F 1 "+5V" V 8065 1428 50  0000 L CNN
F 2 "" H 8050 1300 50  0001 C CNN
F 3 "" H 8050 1300 50  0001 C CNN
	1    8050 1300
	0    -1   -1   0   
$EndComp
$Comp
L power:+5V #PWR0139
U 1 1
P 8900 6000
F 0 "#PWR0139" H 8900 5850 50  0001 C CNN
F 1 "+5V" H 8915 6173 50  0000 C CNN
F 2 "" H 8900 6000 50  0001 C CNN
F 3 "" H 8900 6000 50  0001 C CNN
	1    8900 6000
	1    0    0    -1  
$EndComp
$Comp
L power:+5V #PWR0140
U 1 1
P 8100 6850
F 0 "#PWR0140" H 8100 6700 50  0001 C CNN
F 1 "+5V" H 8000 6950 50  0000 C CNN
F 2 "" H 8100 6850 50  0001 C CNN
F 3 "" H 8100 6850 50  0001 C CNN
	1    8100 6850
	1    0    0    -1  
$EndComp
$Comp
L power:+5V #PWR0141
U 1 1
P 3050 1300
F 0 "#PWR0141" H 3050 1150 50  0001 C CNN
F 1 "+5V" V 3065 1428 50  0000 L CNN
F 2 "" H 3050 1300 50  0001 C CNN
F 3 "" H 3050 1300 50  0001 C CNN
	1    3050 1300
	0    -1   -1   0   
$EndComp
$Comp
L power:+5V #PWR0142
U 1 1
P 3050 4250
F 0 "#PWR0142" H 3050 4100 50  0001 C CNN
F 1 "+5V" V 3065 4378 50  0000 L CNN
F 2 "" H 3050 4250 50  0001 C CNN
F 3 "" H 3050 4250 50  0001 C CNN
	1    3050 4250
	0    -1   -1   0   
$EndComp
$Comp
L power:+5V #PWR0143
U 1 1
P 3900 3050
F 0 "#PWR0143" H 3900 2900 50  0001 C CNN
F 1 "+5V" H 3915 3223 50  0000 C CNN
F 2 "" H 3900 3050 50  0001 C CNN
F 3 "" H 3900 3050 50  0001 C CNN
	1    3900 3050
	1    0    0    -1  
$EndComp
$Comp
L power:+5V #PWR0144
U 1 1
P 3900 6000
F 0 "#PWR0144" H 3900 5850 50  0001 C CNN
F 1 "+5V" H 3915 6173 50  0000 C CNN
F 2 "" H 3900 6000 50  0001 C CNN
F 3 "" H 3900 6000 50  0001 C CNN
	1    3900 6000
	1    0    0    -1  
$EndComp
$Comp
L power:+5V #PWR0145
U 1 1
P 3100 3900
F 0 "#PWR0145" H 3100 3750 50  0001 C CNN
F 1 "+5V" H 3000 4000 50  0000 C CNN
F 2 "" H 3100 3900 50  0001 C CNN
F 3 "" H 3100 3900 50  0001 C CNN
	1    3100 3900
	1    0    0    -1  
$EndComp
$Comp
L power:+5V #PWR0146
U 1 1
P 3100 6850
F 0 "#PWR0146" H 3100 6700 50  0001 C CNN
F 1 "+5V" H 3000 6950 50  0000 C CNN
F 2 "" H 3100 6850 50  0001 C CNN
F 3 "" H 3100 6850 50  0001 C CNN
	1    3100 6850
	1    0    0    -1  
$EndComp
$Comp
L power:+5V #PWR0147
U 1 1
P 500 7400
F 0 "#PWR0147" H 500 7250 50  0001 C CNN
F 1 "+5V" H 400 7500 50  0000 C CNN
F 2 "" H 500 7400 50  0001 C CNN
F 3 "" H 500 7400 50  0001 C CNN
	1    500  7400
	1    0    0    -1  
$EndComp
$Comp
L power:+5V #PWR0148
U 1 1
P 1000 7400
F 0 "#PWR0148" H 1000 7250 50  0001 C CNN
F 1 "+5V" H 900 7500 50  0000 C CNN
F 2 "" H 1000 7400 50  0001 C CNN
F 3 "" H 1000 7400 50  0001 C CNN
	1    1000 7400
	1    0    0    -1  
$EndComp
$Comp
L power:+5V #PWR0149
U 1 1
P 1500 7400
F 0 "#PWR0149" H 1500 7250 50  0001 C CNN
F 1 "+5V" H 1400 7500 50  0000 C CNN
F 2 "" H 1500 7400 50  0001 C CNN
F 3 "" H 1500 7400 50  0001 C CNN
	1    1500 7400
	1    0    0    -1  
$EndComp
$Comp
L power:+5V #PWR0150
U 1 1
P 2000 7400
F 0 "#PWR0150" H 2000 7250 50  0001 C CNN
F 1 "+5V" H 1900 7500 50  0000 C CNN
F 2 "" H 2000 7400 50  0001 C CNN
F 3 "" H 2000 7400 50  0001 C CNN
	1    2000 7400
	1    0    0    -1  
$EndComp
$Comp
L power:+5V #PWR0151
U 1 1
P 2450 7400
F 0 "#PWR0151" H 2450 7250 50  0001 C CNN
F 1 "+5V" H 2350 7500 50  0000 C CNN
F 2 "" H 2450 7400 50  0001 C CNN
F 3 "" H 2450 7400 50  0001 C CNN
	1    2450 7400
	1    0    0    -1  
$EndComp
$Comp
L power:+5V #PWR0152
U 1 1
P 2950 7400
F 0 "#PWR0152" H 2950 7250 50  0001 C CNN
F 1 "+5V" H 2850 7500 50  0000 C CNN
F 2 "" H 2950 7400 50  0001 C CNN
F 3 "" H 2950 7400 50  0001 C CNN
	1    2950 7400
	1    0    0    -1  
$EndComp
$Comp
L power:+5V #PWR0153
U 1 1
P 3400 7400
F 0 "#PWR0153" H 3400 7250 50  0001 C CNN
F 1 "+5V" H 3300 7500 50  0000 C CNN
F 2 "" H 3400 7400 50  0001 C CNN
F 3 "" H 3400 7400 50  0001 C CNN
	1    3400 7400
	1    0    0    -1  
$EndComp
$Comp
L power:+5V #PWR0154
U 1 1
P 3900 7400
F 0 "#PWR0154" H 3900 7250 50  0001 C CNN
F 1 "+5V" H 3800 7500 50  0000 C CNN
F 2 "" H 3900 7400 50  0001 C CNN
F 3 "" H 3900 7400 50  0001 C CNN
	1    3900 7400
	1    0    0    -1  
$EndComp
$EndSCHEMATC
